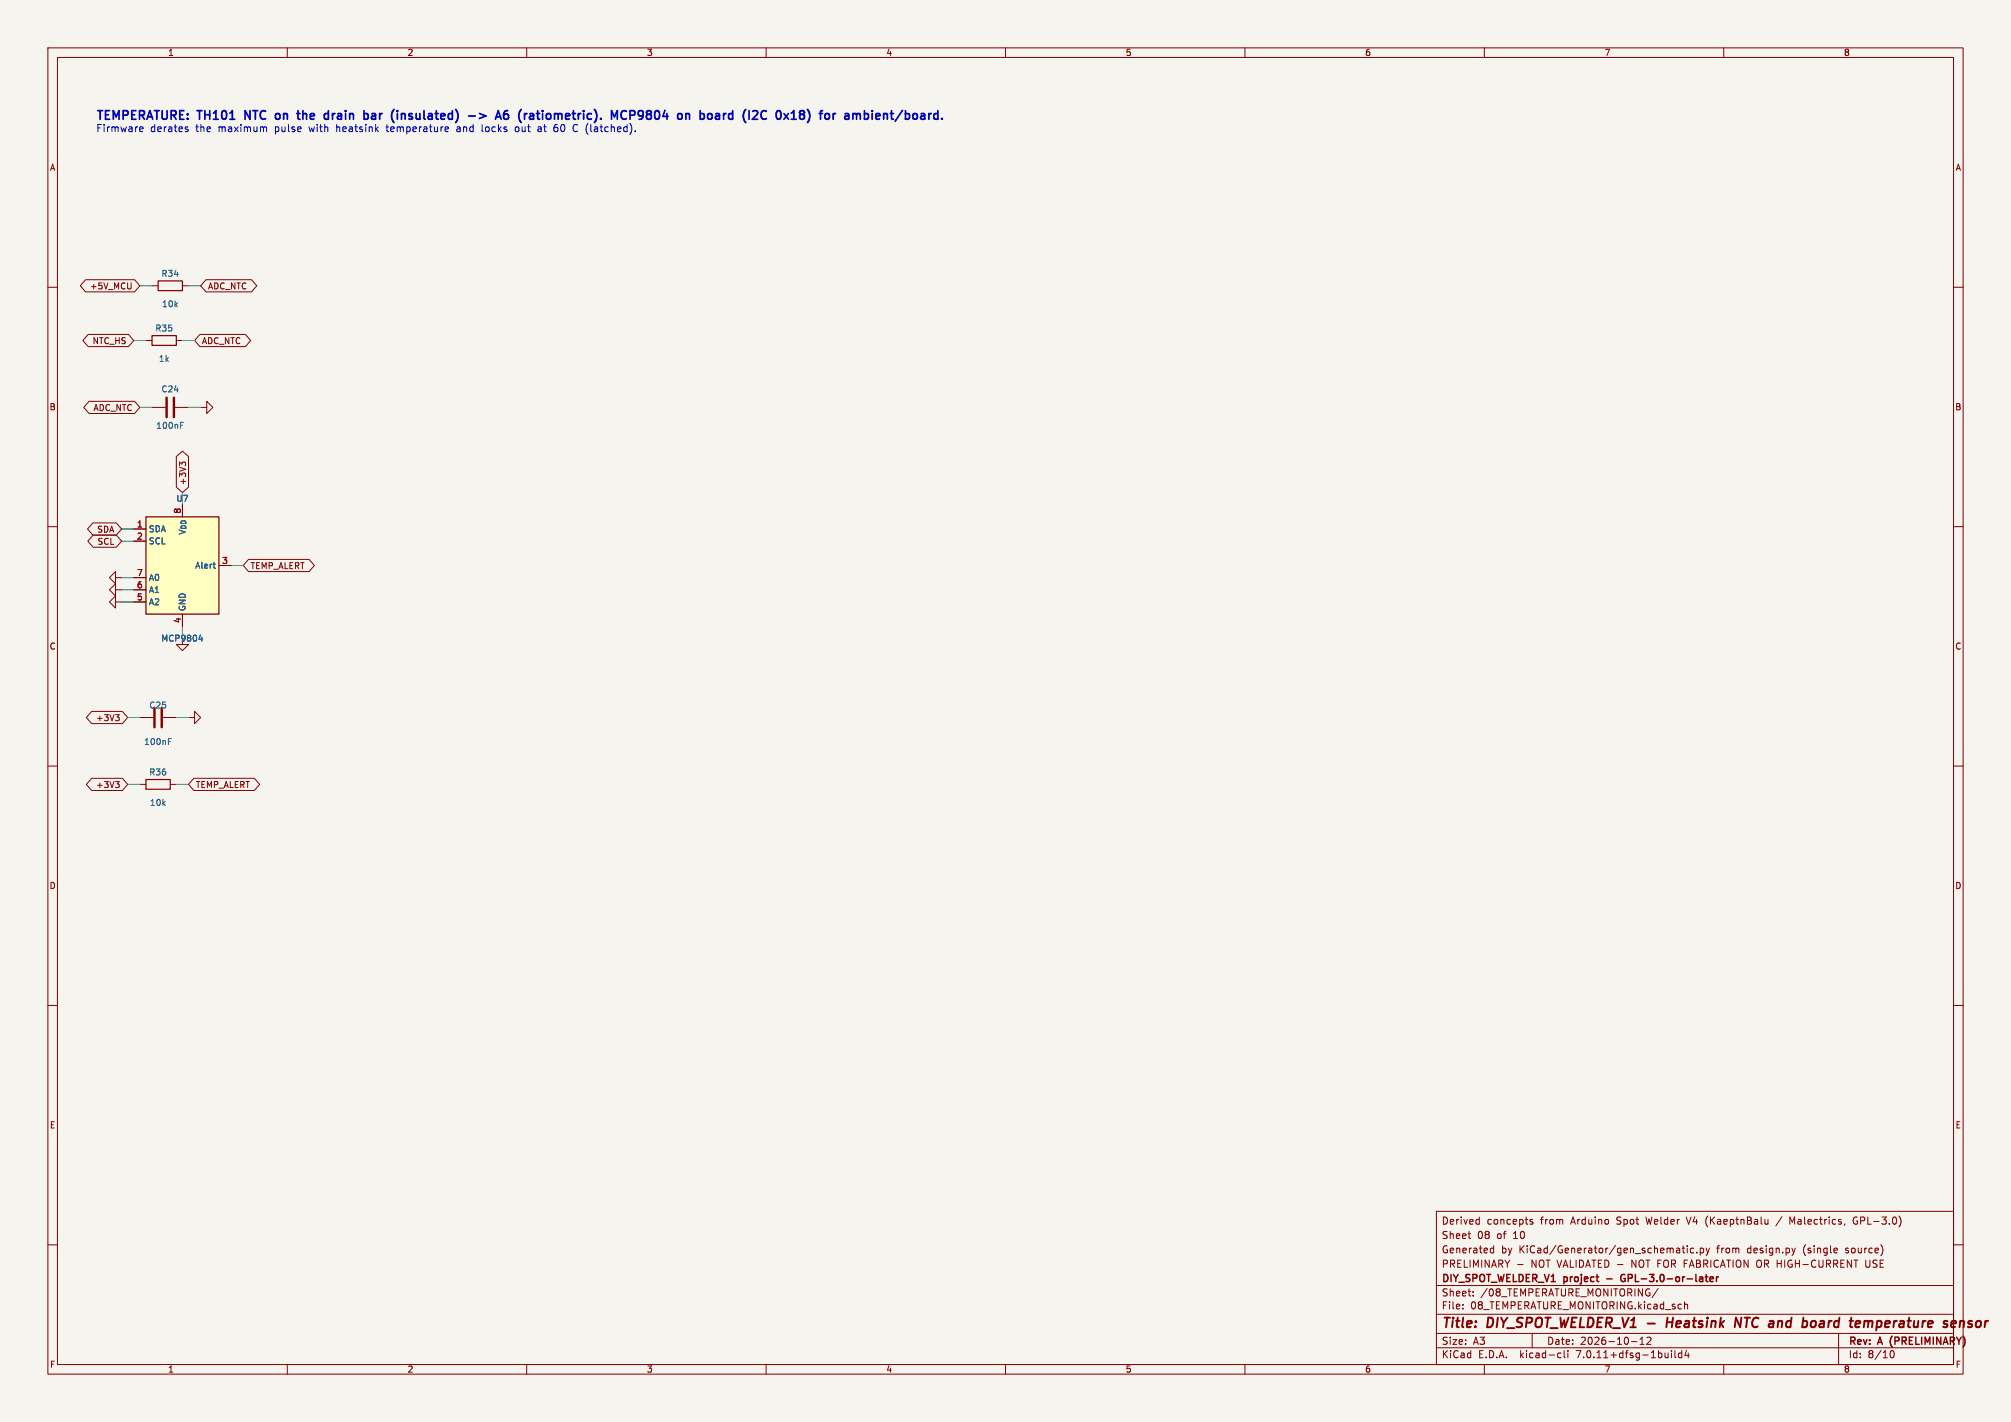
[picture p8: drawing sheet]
<svg xmlns="http://www.w3.org/2000/svg" width="420mm" height="297mm" viewBox="0 0 420 297" stroke-linecap="round" stroke-linejoin="round" font-family="sans-serif">
<path d="M0 0h420v297h-420z" fill="#f5f4ef" stroke="#f5f4ef" stroke-width=".21"/>
<g fill="none" stroke="#840000" stroke-width=".21">
<path d="M10 10h400v277h-400zM12 12h396v273h-396zM60 10v2M110 10v2M160 10v2M210 10v2M260 10v2M310 10v2M360 10v2M10 60h2M17.9 58.4h10.2l1.1 1.3-1.1 1.3h-10.2l-1.1-1.3zM27.4 59.1l-.1 1.1"/>
<path d="M31.7 59.7h1.3M38.1 59.7h1.3M43 58.4h9.5l1.1 1.3-1.1 1.3h-9.5l-1.1-1.3zM408 60h2M18.4 69.8h8.4l1.1 1.3-1.1 1.3h-8.4l-1.1-1.3zM30.5 71.1h1.2M36.8 71.1h1.3M41.8 69.8h9.4l1.2 1.3-1.2 1.3h-9.4l-1.2-1.3zM18.6 83.8h9.5l1.1 1.3-1.1 1.3h-9.5l-1.1-1.3zM31.7 85.1h2.8M36.6 85.1h2.8M36.8 95.3l1.3-1.1 1.3 1.1v6.5l-1.3 1.1-1.3-1.1z"/>
<path d="M38 96.9l-.5-.4v.8M38 96.7l.2-.2h.3l.3 .2M41.9 85.1h1.3v-1.3l1.2 1.3-1.2 1.3v-1.3M10 110h2M19.4 109.2h4.9l1.1 1.3-1.1 1.3h-4.9l-1.1-1.3zM19.4 111.8h4.9l1.1 1.2-1.1 1.3h-4.9l-1.1-1.3zM27.9 110.5h2.6M27.9 113h2.6M45.7 118.1h2.6M51.9 116.8h12.7l1.1 1.3-1.1 1.3h-12.7l-1.1-1.3zM408 110h2M24.1 123.2v-1.3l-1.2 1.3 1.2 1.3v-1.3h1.3"/>
<path d="M24.1 125.7v-1.2l-1.2 1.2 1.2 1.3v-1.3h1.3M24.1 120.7v-1.3l-1.2 1.3 1.2 1.2v-1.2h1.3M27.9 125.7h2.6M27.9 123.2h2.6M27.9 120.7h2.6M38.1 133.4v1.2h1.3l-1.3 1.3-1.3-1.3h1.3M38.1 128.3v2.5M10 160h2M19.1 148.6h6.5l1.1 1.3-1.1 1.2h-6.5l-1.1-1.2zM24.1 149.3h.8l-.4 .4M24.7 149.7l.2 .3v.3l-.2 .2M29.2 149.9h2.8"/>
<path d="M34 149.9h2.8M39.4 149.9h1.2v-1.3l1.3 1.3-1.3 1.2v-1.2M408 160h2M19.1 162.6h6.5l1.1 1.2-1.1 1.3h-6.5l-1.1-1.3zM24.1 163.2h.8l-.4 .5M24.7 163.7l.2 .3v.3l-.2 .2M29.2 163.8h1.3M35.6 163.8h1.2M40.5 162.6h12.6l1.1 1.2-1.1 1.3h-12.6l-1.1-1.3zM10 210h2M408 210h2M10 260h2"/>
<path d="M300 253h108v32h-108zM306.6 257.7h.6M307 258.7h.2M308.5 254.7l.4 .1M308.9 254.2v1.5M308.9 255.6l-.4 .1M319.5 255l.7 .4-.3 .3-.4-.1M320.1 254.8l-.4-.1-.2 .2M352.2 254.2l.5 1.5M369.2 255.5l-.4 .2M369.2 254.7v1M372.2 254.1l-1.3 1.9"/>
<path d="M374.3 255.3l-.5-1.1v1.5M385.3 255.6l-.1 .2M387.7 254.2a.75 .75 0 0 0-.7 .7 .75 .75 0 0 0 .7 .8M408 260h2M300 278.5h108M300 274.5h108M300 268.5h108M305.5 273.2v.2M305.5 272.5v.1M307.7 270.5v.2M307.7 269.8v.1M311.4 261.6h.5"/>
<path d="M311.4 260.8h.5M311.9 260.2v1.5M316.9 264.1h1.2M320 278.5v3M342.5 279.7l.4-.4v1.5M343.9 279.4l.6-.1 .3 .4-.9 1.1h.9M346.3 269.1l-1.3 1.9M351.3 260.7h.6M351.5 260.2v1.3l.4 .2M351.8 271.9v1.5M351.8 272.5l.2-.1 .4 .1v.9M352.4 260.2v.1"/>
<path d="M352.4 260.7v1M353.7 260.8l-.4-.1-.3 .3 .2 .6h.5M354.4 261.5v.2M355.1 260.8l.4-.1 .3 .3-.1 .6h-.6M355.1 260.7v1.5M356.3 260.7l.4 1M356.7 261.7l-.4 .5M357 260.7l-.3 1M374.9 260.7l-.3 1M384 278.5v6.5M389.7 263.2v1.2l.2 .3h.3M60 285v2"/>
<path d="M110 285v2M160 285v2M210 285v2M260 285v2M300 281.5h108M310 285v2M325.6 282.6l.4 .1M326 283.5l-.4 .1M326.7 282.1v1.3l.2 .2M327.4 282.1v.1M327.4 282.6v1M340.7 280.2h1.2"/>
<path d="M342.5 280.8h.9M349.1 282.1v.1M349.1 282.6v1M349.8 282.1v1.3l.2 .2M351.2 282.7l-.4-.1-.3 .3 .2 .6h.5M351.2 282.1v1.5M352.2 282l-.3 1.1h.9M352.6 282.6v1M360 285v2M394.8 282.4l-.1 .3M395.5 282.4l.1 .6-.2 .5h-.5l-.2-.5"/>
</g>
<path d="M348.1 276.2h1.2M348.3 275.2l-.3 2M362.5 275.2l.9 2 .3-2M372 275.9l-.5 .1M378.6 275.9l.5 .1 .2 .3-.1 .5-.4 .4M389.4 276.1l.6-.2 .2 .3M390.2 276.2l-.1 1M390.8 275.9l-.5 .1-.1 .2M408.3 275.9l.1 .1 .1 .3-1 .2M409.4 276.1l.3-.2 .5 .1-.1 1.2M409.4 275.9l-.2 1.3" fill="none" stroke="#840000" stroke-width=".4"/>
<path d="M339.1 267h.3M339.2 266.2a.72 .72 0 0 0-.7 .8 .72 .72 0 0 0 .8 .6M356.1 266.7h.6M356.3 266.2v1.3l.4 .2M357.1 267.2l.7-.2v-.2l-.5-.1-.2 .2 .1 .7h.6M358.5 266.7v1M358.9 266.7l-.4 .3" fill="none" stroke="#840000" stroke-width=".3"/>
<path d="M34.8 83.1v4M36.3 83.1v4M32.3 147.8v4.1M33.8 147.8v4.1" fill="none" stroke="#840000" stroke-width=".51"/>
<path d="M37.7 88.8h.4M37.7 88.2h.6M44.5 117.8h.5M44.9 118.7h.1M41.5 133.5h.8M42.2 133.1v.8M35.2 154.9h.4M35.2 154.2h.6" fill="none" stroke="#006464" stroke-width=".21"/>
<path d="M30.5 108h15.2v20.3h-15.2z" fill="#ffffc2" stroke="#ffffc2" stroke-width=".21"/>
<path d="M33 58.7h5.1v2h-5.1zM31.7 70.1h5.1v2h-5.1zM30.5 108h15.2v20.3h-15.2zM30.5 162.8h5.1v2h-5.1z" fill="none" stroke="#840000" stroke-width=".25"/>
<g fill="none" stroke="#0000c2" stroke-width=".21">
<path d="M29.2 27.4h.6M29.2 26.6l.5-.1 .2 .4-.7 .1M38.9 27l.3 .1 .1 .2-.2 .2h-.3M38.9 26.5l.3 .1M55.2 26.5l.5 .2v.8M80.6 26.5h.6M93.5 26.5l.2 .4-.7 .1M93.6 27.4l-.4 .1M95.6 26.5l-.1 .1M96 26.9h-.4l-.2 .2 .1 .3 .5 .1M100.7 26v1.3l.2 .2M108.2 26.6l-.3-.1-.3 .3 .1 .6 .2 .1 .3-.1"/>
<path d="M112.3 27.3l.2 .2 .5-.1M112.4 26.6l.4-.1 .2 .2M113 26.9h-.5l-.2 .2M116 26.6h.2l.3 .3M116.5 27.2l-.3 .3h-.2M120.6 27.4l-.3 .1-.3-.1"/>
</g>
<g fill="none" stroke="#0000c2" stroke-width=".36">
<path d="M51.2 24.9v-1.8l1 1.8M57.9 23.7l.5 .2M58.4 24.7l-.5 .2M63.3 23.1v1.8M63.8 23.7l-.5 .2M69.4 23.7v1.2M70 23.7l-.4 .1-.2 .3M77.6 24.7l.2 .2 .6-.1M77.7 23.8h.7v1.1M78.4 24.1l-.6 .1-.2 .3M84.4 23.7l.2 .3v.9M100.1 23.7l1.4 .5-1.4 .5"/>
<path d="M106 23.9l.2 .2-.2 .7M108.8 22.9a2.12 2.12 0 0 0 0 2.6M114.2 23.9v.8M131.6 24.1l.8-.1 .2-.3-.1-.4-.2-.2h-.7v1.8M134.3 24.1l-.1 .4a.64 .64 0 0 1-.7 .4M134.3 23.5l-.3-.4h-.4l-.3 .4v.4l.3 .3 .6-.1 .1-.2M146.9 23.8l.2 .3v.5l-.2 .2M147.9 23.9l.2-.2 .5 .2 .1 .7-.1 .2-.5 .1-.2-.2zM162.5 23.1a.98 .98 0 0 1 .7 .8 .98 .98 0 0 1-.3 .9l-.4 .1M163.7 23.7l1 1.2M164.7 23.7l-1 1.2M171.1 23.7h.7"/>
<path d="M171.6 23.1l-.2 .3v1.5M179.4 23.7l.3 .3v.9M180.5 23.8l.5-.1 .4 .4M180.5 23.1v1.8M181.4 24.6l-.4 .3-.5-.1M185.9 23.7h.7M186.3 24.8l.3 .1M188.5 23l-1.5 2.3"/>
</g>
<g fill="none" stroke="#009600" stroke-width=".21">
<path d="M29.2 59.7h2.5M39.4 59.7h2.5M27.9 71.1h2.6M38.1 71.1h2.5M29.2 85.1h2.5M39.4 85.1h2.5M25.4 110.5h2.5M25.4 113h2.5M38.1 102.9v2.5M48.3 118.1h2.5M25.4 120.7h2.5M25.4 123.2h2.5"/>
<path d="M25.4 125.7h2.5M38.1 130.8v2.6M26.7 149.9h2.5M36.8 149.9h2.6M26.7 163.8h2.5M36.8 163.8h2.6"/>
</g>
<g font-size="2.8" fill="#840000">
<text x="301" y="277.9">Title:</text>
<text x="310.6" y="277.9">DIY_SPOT_WELDER_V1 -</text>
<text x="349.7" y="277.9">Heatsink</text>
<text x="364.8" y="277.9">NTC</text>
<text x="372.7" y="277.9">and</text>
<text x="380.5" y="277.9">board</text>
<text x="391.3" y="277.9">temperature</text>
<text x="411.6" y="277.9">sensor</text>
</g>
<g font-size="2.5" fill="#0000c2">
<text x="20" y="25.2">TEMPERATURE: TH101</text>
<text x="52" y="25.2">NTC</text>
<text x="59.1" y="25.2">on</text>
<text x="64.5" y="25.2">the</text>
<text x="70.7" y="25.2">drain</text>
<text x="79.7" y="25.2">bar</text>
<text x="86.2" y="25.2">(insulated)</text>
<text x="103" y="25.2">-&gt;</text>
<text x="109.5" y="25.2">A6</text>
<text x="114.9" y="25.2">(ratiometric).</text>
<text x="135" y="25.2">MCP9804</text>
<text x="149.6" y="25.2">on</text>
<text x="154.9" y="25.2">board</text>
<text x="164.7" y="25.2">(I2C</text>
<text x="172.3" y="25.2">0x18)</text>
<text x="182.2" y="25.2">for</text>
<text x="188.1" y="25.2">ambient/board.</text>
</g>
<g font-size="2.1" fill="#0000c2">
<text x="20" y="27.7">Firmware</text>
<text x="31.4" y="27.7">derates</text>
<text x="41" y="27.7">the</text>
<text x="45.8" y="27.7">maximum</text>
<text x="57.7" y="27.7">pulse</text>
<text x="65" y="27.7">with</text>
<text x="70.8" y="27.7">heatsink</text>
<text x="81.5" y="27.7">temperature</text>
<text x="96.3" y="27.7">and</text>
<text x="101.6" y="27.7">locks</text>
<text x="108.8" y="27.7">out</text>
<text x="113.7" y="27.7">at</text>
<text x="117.2" y="27.7">60</text>
<text x="121.3" y="27.7">C (latched).</text>
</g>
<g font-size="2.1" fill="#840000">
<text x="301" y="256">Derived</text>
<text x="310.5" y="256">concepts</text>
<text x="321.8" y="256">from</text>
<text x="328.2" y="256">Arduino</text>
<text x="337.9" y="256">Spot</text>
<text x="344.2" y="256">Welder</text>
<text x="352.9" y="256">V4 (KaeptnBalu</text>
<text x="374.8" y="256">Malectrics,</text>
<text x="388.2" y="256">GPL-3.0)</text>
<text x="301" y="262">Generated</text>
<text x="301" y="259">Sheet</text>
<text x="308.5" y="259">08</text>
<text x="312.7" y="259">of</text>
<text x="313.5" y="262">by</text>
<text x="316.2" y="259">10</text>
<text x="317.3" y="262">KiCad/Generator/gen_schematic.py</text>
<text x="358.7" y="262">from</text>
<text x="365.2" y="262">design.py</text>
<text x="377" y="262">(single</text>
<text x="386" y="262">source)</text>
<text x="301" y="268.2">DIY_SPOT_WELDER_V1 project</text>
<text x="301" y="265">PRELIMINARY</text>
<text x="319.8" y="265">NOT VALIDATED -</text>
<text x="336.2" y="268.2">-</text>
<text x="339.8" y="268.2">GPL-3.0-or-later</text>
<text x="341.1" y="265">NOT FOR FABRICATION OR HIGH-CURRENT</text>
<text x="390.8" y="265">USE</text>
<text x="301" y="273.7">File:</text>
<text x="301" y="271">Sheet:</text>
<text x="307.1" y="273.7">08_TEMPERATURE_MONITORING.kicad_sch</text>
<text x="309.2" y="271">/08_TEMPERATURE_MONITORING/</text>
<text x="301" y="281.1">Size:</text>
<text x="307.6" y="281.1">A3</text>
<text x="323" y="281.1">Date:</text>
<text x="330" y="281.1">2026-10-12</text>
<text x="386" y="281.3">Rev:</text>
<text x="392.4" y="281.3">A</text>
<text x="395.4" y="281.3">(PRELIMINARY)</text>
<text x="301" y="283.9">KiCad</text>
<text x="308.7" y="283.9">E.D.A.</text>
<text x="317.6" y="283.9">kicad-cli</text>
<text x="329.5" y="283.9">7.0.11+dfsg-1build4</text>
<text x="386" y="283.9">Id:</text>
<text x="390.1" y="283.9">8/10</text>
</g>
<g font-size="1.8" fill="#840000">
<text x="35" y="11.9">1</text>
<text x="85" y="11.9">2</text>
<text x="135" y="11.9">3</text>
<text x="185" y="11.9">4</text>
<text x="235" y="11.9">5</text>
<text x="285" y="11.9">6</text>
<text x="335" y="11.9">7</text>
<text x="385" y="11.9">8</text>
<text x="10.3" y="35.9">A</text>
<text x="408.3" y="35.9">A</text>
<text x="18.7" y="60.6">+5V_MCU</text>
<text x="43.3" y="60.6">ADC_NTC</text>
<text x="19.2" y="72.1">NTC_HS</text>
<text x="42.1" y="72.1">ADC_NTC</text>
<text x="10.3" y="85.9">B</text>
<text x="19.4" y="86">ADC_NTC</text>
<text x="408.2" y="85.9">B</text>
<text x="39.1" y="101.4" transform="rotate(-90 39.1 101.4)">+3V3</text>
<text x="20.2" y="111.4">SDA</text>
<text x="20.3" y="114">SCL</text>
<text x="52.2" y="119.1">TEMP_ALERT</text>
<text x="10.3" y="135.9">C</text>
<text x="408.2" y="135.9">C</text>
<text x="20" y="150.8">+3V3</text>
<text x="20" y="164.8">+3V3</text>
<text x="40.8" y="164.8">TEMP_ALERT</text>
<text x="10.3" y="185.9">D</text>
<text x="408.2" y="185.9">D</text>
<text x="10.3" y="235.9">E</text>
<text x="408.3" y="235.9">E</text>
<text x="10.3" y="285.9">F</text>
<text x="35" y="286.9">1</text>
<text x="85" y="286.9">2</text>
<text x="135" y="286.9">3</text>
<text x="185" y="286.9">4</text>
<text x="235" y="286.9">5</text>
<text x="285" y="286.9">6</text>
<text x="335" y="286.9">7</text>
<text x="385" y="286.9">8</text>
<text x="408.3" y="285.9">F</text>
</g>
<g font-size="1.8" fill="#006464">
<text x="33.6" y="58">R34</text>
<text x="33.7" y="64.4">10k</text>
<text x="32.3" y="69.4">R35</text>
<text x="33.1" y="75.8">1k</text>
<text x="33.6" y="82.1">C24</text>
<text x="32.5" y="89.8">100nF</text>
<text x="36.7" y="105">U7</text>
<text x="31" y="111.4">SDA</text>
<text x="31" y="113.9">SCL</text>
<text x="39" y="111.8" transform="rotate(-90 39 111.8)">V_{DD}</text>
<text x="40.7" y="119">Alert</text>
<text x="31" y="124.1">A1</text>
<text x="31" y="121.5">A0</text>
<text x="31" y="126.6">A2</text>
<text x="39" y="127.8" transform="rotate(-90 39 127.8)">GND</text>
<text x="33.6" y="134.2">MCP9804</text>
<text x="31.1" y="148.2">C25</text>
<text x="30" y="155.8">100nF</text>
<text x="31.1" y="162.2">R36</text>
<text x="31.2" y="168.5">10k</text>
</g>
<g font-size="1.8" fill="#a90000">
<text x="37.8" y="107.4" transform="rotate(-90 37.8 107.4)">8</text>
<text x="28.5" y="110.2">1</text>
<text x="28.5" y="112.8">2</text>
<text x="46.3" y="117.9">3</text>
<text x="28.5" y="125.5">5</text>
<text x="28.5" y="122.9">6</text>
<text x="28.5" y="120.4">7</text>
<text x="37.8" y="130.2" transform="rotate(-90 37.8 130.2)">4</text>
</g>
</svg>
